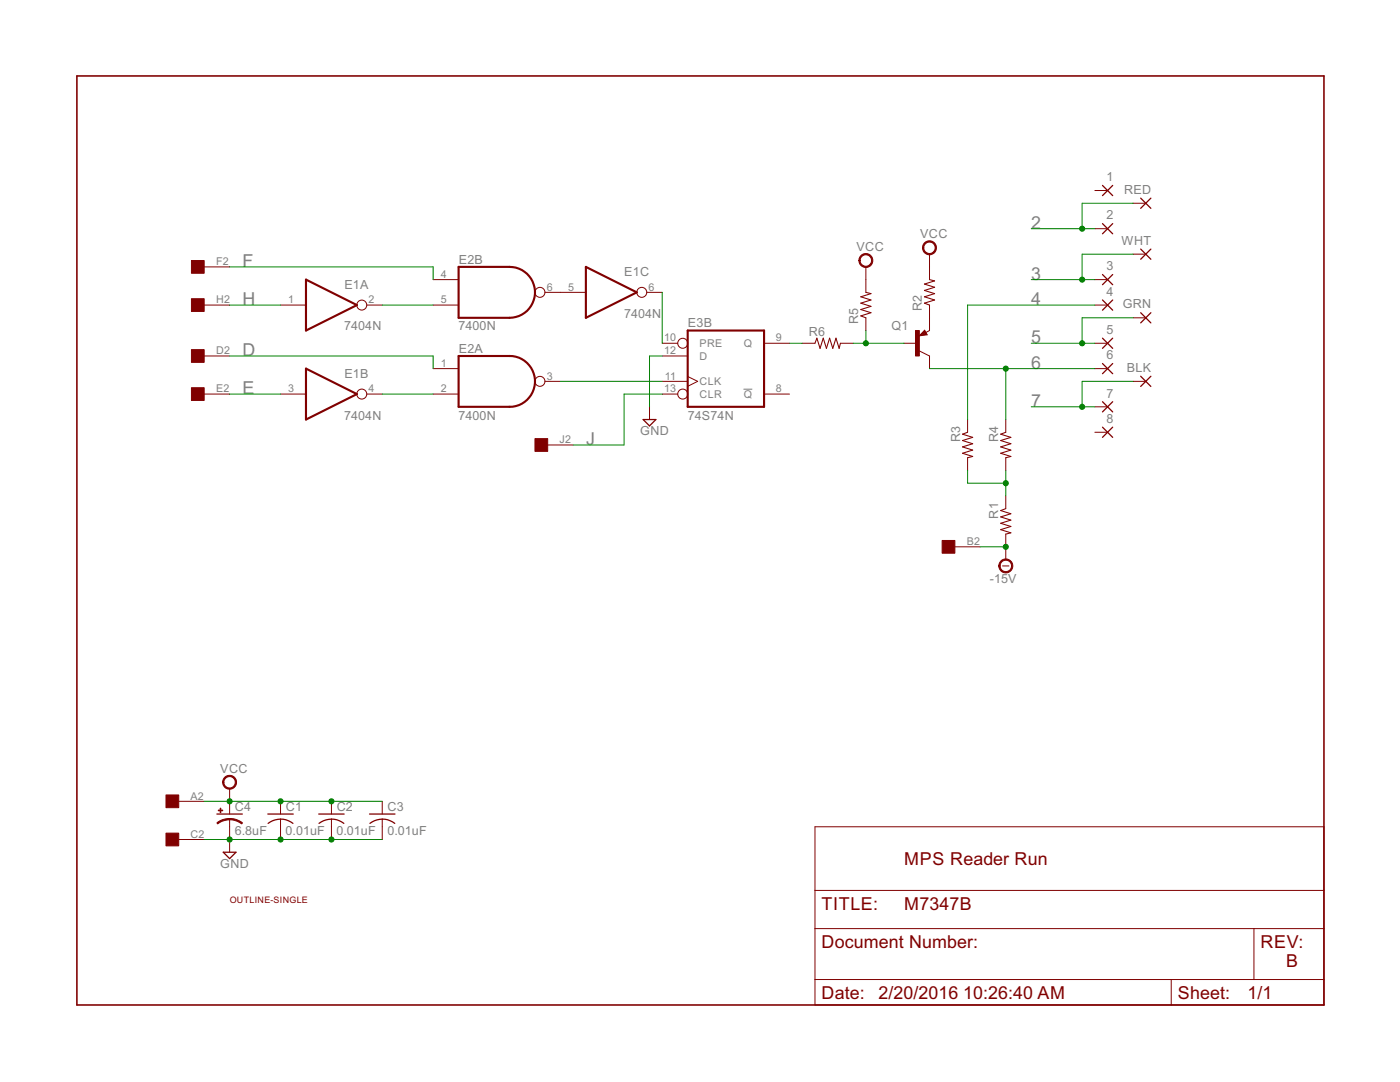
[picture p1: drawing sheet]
<svg xmlns="http://www.w3.org/2000/svg" width="279mm" height="216mm" viewBox="0 0 279 216" stroke-linecap="round" stroke-linejoin="round" font-family="sans-serif">
<path d="M148.4 77.7h1.7" fill="none" stroke="#808080" stroke-width=".2"/>
<path d="M15.3 15.2h248.9v185.3h-248.9z" fill="none" stroke="#800000" stroke-width=".32"/>
<g fill="none" stroke="#800000" stroke-width=".2">
<path d="M218.5 38h2.5M40.7 53.3h5.1M86.4 55.8h5.1M108.8 58.3h8.1M129.1 58.3h3.1M172.8 53.3v5M185.5 50.7v5.1M218.5 45.6h2.5M218.5 55.8h2.5M226.1 50.7h2.6M226.1 40.6h2.6M40.7 60.9h5.1"/>
<path d="M40.7 78.6h5.1M40.7 71h5.1M56 60.9h5.1M56 78.6h5.1M73.2 60.9h3.1M73.2 78.6h3.1M86.4 60.9h5.1M86.4 73.6h5.1M86.4 78.6h5.1M108.8 76.1h3M132.2 68.5h3.1M132.2 78.6h3.1"/>
<path d="M132.2 71h5M132.2 76.1h5M137.2 75.1l2 1-2 1M152.5 68.5h5.1M152.5 78.6h5.1M160.1 68.5h2.5M167.7 68.5h2.6M172.8 63.4v2.6M180.4 68.5h2.6M183.5 70l2 1v2.6M184.5 65.9l.5 .9-1.5 .2zM185.5 60.9v5.1l-.7 .4"/>
<path d="M218.5 60.9h2.5M218.5 68.5h2.5M218.5 73.6h2.5M226.1 76.1h2.6M226.1 63.4h2.6M109.3 88.8h5.1M129.6 81.2v2.5M193.1 83.7v2.6M193.1 91.3v2.6M200.7 83.7v2.6M200.7 91.3v2.6M200.7 99v2.5"/>
<path d="M218.5 81.2h2.5M218.5 86.3h2.5M190.6 109.1h5M200.1 112.9h1.3M200.7 106.6v5.1M35.7 159.9h5M45.8 157.4v5M56 159.9v2.5M66.1 159.9v2.5M76.3 159.9v2.5M35.7 167.5h5M45.8 163.4v6.7"/>
<path d="M56 163.4v4.1M66.1 163.4v4.1M76.3 163.4v4.1M162.6 165h101.6v35.5h-101.6zM162.6 177.7h101.6M162.6 185.3h101.6M162.6 195.5h101.6M233.7 195.5v5M250.3 185.3v10.2"/>
<circle cx="107.8" cy="58.3" r=".99"/>
<circle cx="128.1" cy="58.3" r=".99"/>
<circle cx="72.2" cy="60.9" r=".99"/>
<circle cx="72.2" cy="78.6" r=".99"/>
<circle cx="107.8" cy="76.1" r=".99"/>
<circle cx="136.2" cy="78.6" r=".99"/>
<circle cx="136.2" cy="68.5" r=".99"/>
</g>
<g fill="none" stroke="#800000" stroke-width=".25">
<path d="M220 37l2.1 2M222.1 37l-2.1 2M227.6 39.5l2.1 2.1M229.7 39.5l-2.1 2.1M220 44.6l2.1 2.1M220 54.8l2.1 2M220 59.9l2.1 2M222.1 44.6l-2.1 2.1M222.1 54.8l-2.1 2M222.1 59.9l-2.1 2M227.6 49.7l2.1 2M229.7 49.7l-2.1 2"/>
<path d="M184.5 66.6h-.4l.4-.3 .2 .4-1 .1 .8-.7 .4 .6M220 67.5l2.1 2M220 72.5l2.1 2.1M222.1 67.5l-2.1 2M222.1 72.5l-2.1 2.1M227.6 62.4l2.1 2M227.6 75.1l2.1 2M229.7 75.1l-2.1 2M229.7 62.4l-2.1 2M128.4 83.7h2.5l-1.3 1.3zM220 80.2l2.1 2M220 85.2l2.1 2.1"/>
<path d="M222.1 80.2l-2.1 2M222.1 85.2l-2.1 2.1M43.3 162.4h5.1M44.6 170.1h2.5l-1.3 1.2zM53.4 162.4h5.1M53.5 164.3a4 4 0 0 1 5 0M63.6 162.4h5.1M63.7 164.3a4 4 0 0 1 4.9 0M73.7 162.4h5.1M73.8 164.3a4 4 0 0 1 5 0"/>
</g>
<g fill="#800000" stroke="#800000" stroke-width=".2">
<path d="M106.8 87.5h2.5v2.6h-2.5z"/>
<path d="M38.2 59.6h2.5v2.5h-2.5z"/>
<path d="M38.2 52h2.5v2.5h-2.5z"/>
<path d="M38.2 77.4h2.5v2.5h-2.5z"/>
<path d="M38.2 69.8h2.5v2.5h-2.5z"/>
<path d="M33.1 166.2h2.6v2.6h-2.6z"/>
<path d="M188 107.8h2.6v2.6h-2.6z"/>
<path d="M33.1 158.6h2.6v2.6h-2.6z"/>
<path d="M43.6 161.6h.8v.2h-.8z"/>
<path d="M43.9 161.3h.2v.9h-.2z"/>
<path d="M182.7 66h.8v5h-.8z"/>
</g>
<g fill="#800000" stroke="#800000" stroke-width=".2">
<path d="M45.8 163.3l1.4 .2 1.2 .7-.2 .2-1.4-.7-1-.1z" fill-rule="evenodd"/>
<path d="M43.3 164.2l1.2-.7 1.3-.2v.3l-1.5 .3-.9 .5z" fill-rule="evenodd"/>
<path d="M44.8 155.1a1.4 1.4 0 0 1 2.2 .3 1.4 1.4 0 0 1-.8 2 1.4 1.4 0 0 1-1.8-1.3h.3a1.14 1.14 0 0 1 1.7-1 1.14 1.14 0 0 1 .1 2 1.14 1.14 0 0 1-1.8-.7v-.3h-.3z" fill-rule="evenodd"/>
<path d="M171.8 51a1.39 1.39 0 0 1 2.2 .3 1.39 1.39 0 0 1-.8 2 1.39 1.39 0 0 1-1.8-1.3h.3a1.14 1.14 0 0 1 1.6-1 1.14 1.14 0 0 1 .2 2 1.14 1.14 0 0 1-1.8-.7v-.3h-.3z" fill-rule="evenodd"/>
<path d="M199.7 112a1.4 1.4 0 0 1 2.2 .2 1.4 1.4 0 0 1-.8 2.1 1.4 1.4 0 0 1-1.8-1.4h.3a1.15 1.15 0 0 1 1.6-1.1 1.15 1.15 0 0 1 .3 2 1.15 1.15 0 0 1-1.9-.6v-.3h-.3z" fill-rule="evenodd"/>
<path d="M184.5 48.5a1.4 1.4 0 0 1 2.2 .2 1.4 1.4 0 0 1-.8 2.1 1.4 1.4 0 0 1-1.8-1.4h.3a1.14 1.14 0 0 1 1.6-.9 1.14 1.14 0 0 1 .2 1.9 1.14 1.14 0 0 1-1.8-.7v-.3h-.3z" fill-rule="evenodd"/>
</g>
<path d="M172.8 58.3l1 .3-2 .6 2 .7-2 .6 2 .6-2 .7 2 .6-2 .6 1 .4M185.5 55.8l1 .2-2 .7 2 .6-2 .7 2 .6-2 .6 2 .7-2 .6 1 .4M162.6 68.5l.4-1 .7 2 .6-2 .6 2 .7-2 .6 2 .6-2 .7 2 .2-1M193.1 86.3l-1 .3 2 .7-2 .6 2 .6-2 .7 2 .6-2 .6 2 .7-1 .2M200.7 86.3l-1 .3 2 .7-2 .6 2 .6-2 .7 2 .6-2 .6 2 .7-1 .2M200.7 101.5l-1 .4 2 .6-2 .6 2 .7-2 .6 2 .7-2 .6 2 .6-1 .3" fill="none" stroke="#800000" stroke-width=".21"/>
<path d="M61.1 55.8l10.1 5.1-10.1 5.1zM91.5 53.3h10.2a5.1 5.1 0 0 1 5.1 5 5.1 5.1 0 0 1-5.1 5.1h-10.2zM116.9 53.3l10.2 5-10.2 5.1zM61.1 73.6l10.1 5-10.1 5.1zM91.5 71h10.2a5.1 5.1 0 0 1 5.1 5.1 5.1 5.1 0 0 1-5.1 5.1h-10.2zM137.2 66h15.3v15.2h-15.3z" fill="none" stroke="#800000" stroke-width=".42"/>
<g fill="none" stroke="#008000" stroke-width=".2">
<path d="M45.8 53.3h40.6v2.5M132.2 58.3v10.2M205.8 45.6h12.7M205.8 55.8h12.7M226.1 40.6h-10.1v5M226.1 50.7h-10.1v5.1M45.8 78.6h10.2M45.8 60.9h10.2M45.8 71h40.6v2.6M76.3 78.6h10.1M76.3 60.9h10.1M111.8 76.1h20.4"/>
<path d="M132.2 78.6h-7.7v10.2h-10.1M132.2 71h-2.6v10.2M157.6 68.5h2.5M170.3 68.5h10.1M172.8 66v2.5M185.5 73.6h33M200.7 73.6v10.1M205.8 68.5h12.7M218.5 60.9h-25.4v22.8M226.1 76.1h-10.1v5.1M226.1 63.4h-10.1v5.1M193.1 93.9v2.5h7.6"/>
<path d="M200.7 93.9v5.1M205.8 81.2h12.7M195.6 109.1h5.1M40.7 159.9h35.6M40.7 167.5h35.6"/>
</g>
<g fill="#008000" stroke="#008000" stroke-width=".2">
<circle cx="200.7" cy="96.4" r=".51"/>
<circle cx="216" cy="45.6" r=".51"/>
<circle cx="216" cy="68.5" r=".51"/>
<circle cx="216" cy="81.2" r=".51"/>
<circle cx="216" cy="55.8" r=".51"/>
<circle cx="200.7" cy="73.6" r=".51"/>
<circle cx="56" cy="159.9" r=".51"/>
<circle cx="66.1" cy="159.9" r=".51"/>
<circle cx="45.8" cy="159.9" r=".51"/>
<circle cx="200.7" cy="109.1" r=".51"/>
<circle cx="56" cy="167.5" r=".51"/>
<circle cx="66.1" cy="167.5" r=".51"/>
<circle cx="45.8" cy="167.5" r=".51"/>
<circle cx="172.8" cy="68.5" r=".51"/>
</g>
<g font-size="4" fill="#808080">
<text x="205.8" y="45.6">2</text>
<text x="48.4" y="53.2">F</text>
<text x="205.8" y="55.8">3</text>
<text x="48.4" y="60.9">H</text>
<text x="205.8" y="60.9">4</text>
<text x="48.4" y="71">D</text>
<text x="205.8" y="68.5">5</text>
<text x="205.8" y="73.6">6</text>
<text x="48.4" y="78.6">E</text>
<text x="205.8" y="81.2">7</text>
<text x="117" y="88.8">J</text>
</g>
<g font-size="4" fill="#800000">
<text x="180.5" y="172.6">MPS Reader Run</text>
<text x="164" y="181.5">TITLE:</text>
<text x="180.5" y="181.5">M7347B</text>
<text x="164" y="189.1">Document Number:</text>
<text x="251.6" y="189.1">REV:</text>
<text x="256.7" y="192.9">B</text>
<text x="164" y="199.3">Date: 2/20/2016</text>
<text x="192.2" y="199.3">10:26:40 AM</text>
<text x="235.1" y="199.3">Sheet:</text>
<text x="249" y="199.3">1/1</text>
</g>
<g font-size="2.8" fill="#808080">
<text x="220.8" y="36.2">1</text>
<text x="224.3" y="38.7">RED</text>
<text x="183.6" y="47.5">VCC</text>
<text x="220.8" y="43.8">2</text>
<text x="91.6" y="52.6">E2B</text>
<text x="170.9" y="50.1">VCC</text>
<text x="220.8" y="53.9">3</text>
<text x="223.8" y="48.9">WHT</text>
<text x="68.7" y="57.7">E1A</text>
<text x="124.6" y="55.2">E1C</text>
<text x="220.8" y="59">4</text>
<text x="68.7" y="65.9">7404N</text>
<text x="91.5" y="65.9">7400N</text>
<text x="124.5" y="63.4">7404N</text>
<text x="137.3" y="65.3">E3B</text>
<text x="171.3" y="64.6" transform="rotate(-90 171.3 64.6)">R5</text>
<text x="177.9" y="65.9">Q1</text>
<text x="184" y="62.1" transform="rotate(-90 184 62.1)">R2</text>
<text x="224.1" y="61.6">GRN</text>
<text x="91.6" y="70.4">E2A</text>
<text x="161.4" y="67">R6</text>
<text x="220.8" y="66.6">5</text>
<text x="220.8" y="71.7">6</text>
<text x="68.7" y="75.5">E1B</text>
<text x="224.9" y="74.3">BLK</text>
<text x="68.7" y="83.7">7404N</text>
<text x="91.5" y="83.7">7400N</text>
<text x="137.2" y="83.7">74S74N</text>
<text x="220.8" y="79.3">7</text>
<text x="127.8" y="86.9">GND</text>
<text x="191.6" y="88.2" transform="rotate(-90 191.6 88.2)">R3</text>
<text x="199.2" y="88.2" transform="rotate(-90 199.2 88.2)">R4</text>
<text x="220.8" y="84.4">8</text>
<text x="199.2" y="103.5" transform="rotate(-90 199.2 103.5)">R1</text>
<text x="197.6" y="116.4">-15V</text>
<text x="44" y="154.2">VCC</text>
<text x="46.9" y="161.8">C4</text>
<text x="57" y="161.8">C1</text>
<text x="67.2" y="161.8">C2</text>
<text x="77.4" y="161.8">C3</text>
<text x="46.8" y="166.6">6.8uF</text>
<text x="57" y="166.6">0.01uF</text>
<text x="67.2" y="166.6">0.01uF</text>
<text x="77.3" y="166.6">0.01uF</text>
<text x="44" y="173.2">GND</text>
</g>
<g font-size="2.4" fill="#808080">
<text x="43.1" y="52.9">F2</text>
<text x="88" y="55.4">4</text>
<text x="109.1" y="58">6</text>
<text x="113.4" y="58">5</text>
<text x="129.4" y="58">6</text>
<text x="43.1" y="60.5">H2</text>
<text x="57.5" y="60.5">1</text>
<text x="73.6" y="60.5">2</text>
<text x="88" y="60.5">5</text>
<text x="43.1" y="70.7">D2</text>
<text x="132.5" y="70.7">12</text>
<text x="132.5" y="68.1">10</text>
<text x="139.6" y="71.8">D</text>
<text x="139.6" y="69.2">PRE</text>
<text x="148.4" y="69.2">Q</text>
<text x="154.8" y="68.1">9</text>
<text x="88" y="73.2">1</text>
<text x="109.1" y="75.7">3</text>
<text x="132.7" y="75.7">11</text>
<text x="139.6" y="76.9">CLK</text>
<text x="43.1" y="78.3">E2</text>
<text x="57.5" y="78.3">3</text>
<text x="73.6" y="78.3">4</text>
<text x="88" y="78.3">2</text>
<text x="132.5" y="78.3">13</text>
<text x="139.6" y="79.4">CLR</text>
<text x="148.4" y="79.4">Q</text>
<text x="154.8" y="78.3">8</text>
<text x="111.7" y="88.4">J2</text>
<text x="192.9" y="108.8">B2</text>
<text x="38" y="159.5">A2</text>
<text x="38" y="167.2">C2</text>
</g>
<text font-size="2" fill="#800000" x="45.9" y="180.2">OUTLINE-SINGLE</text>
</svg>
